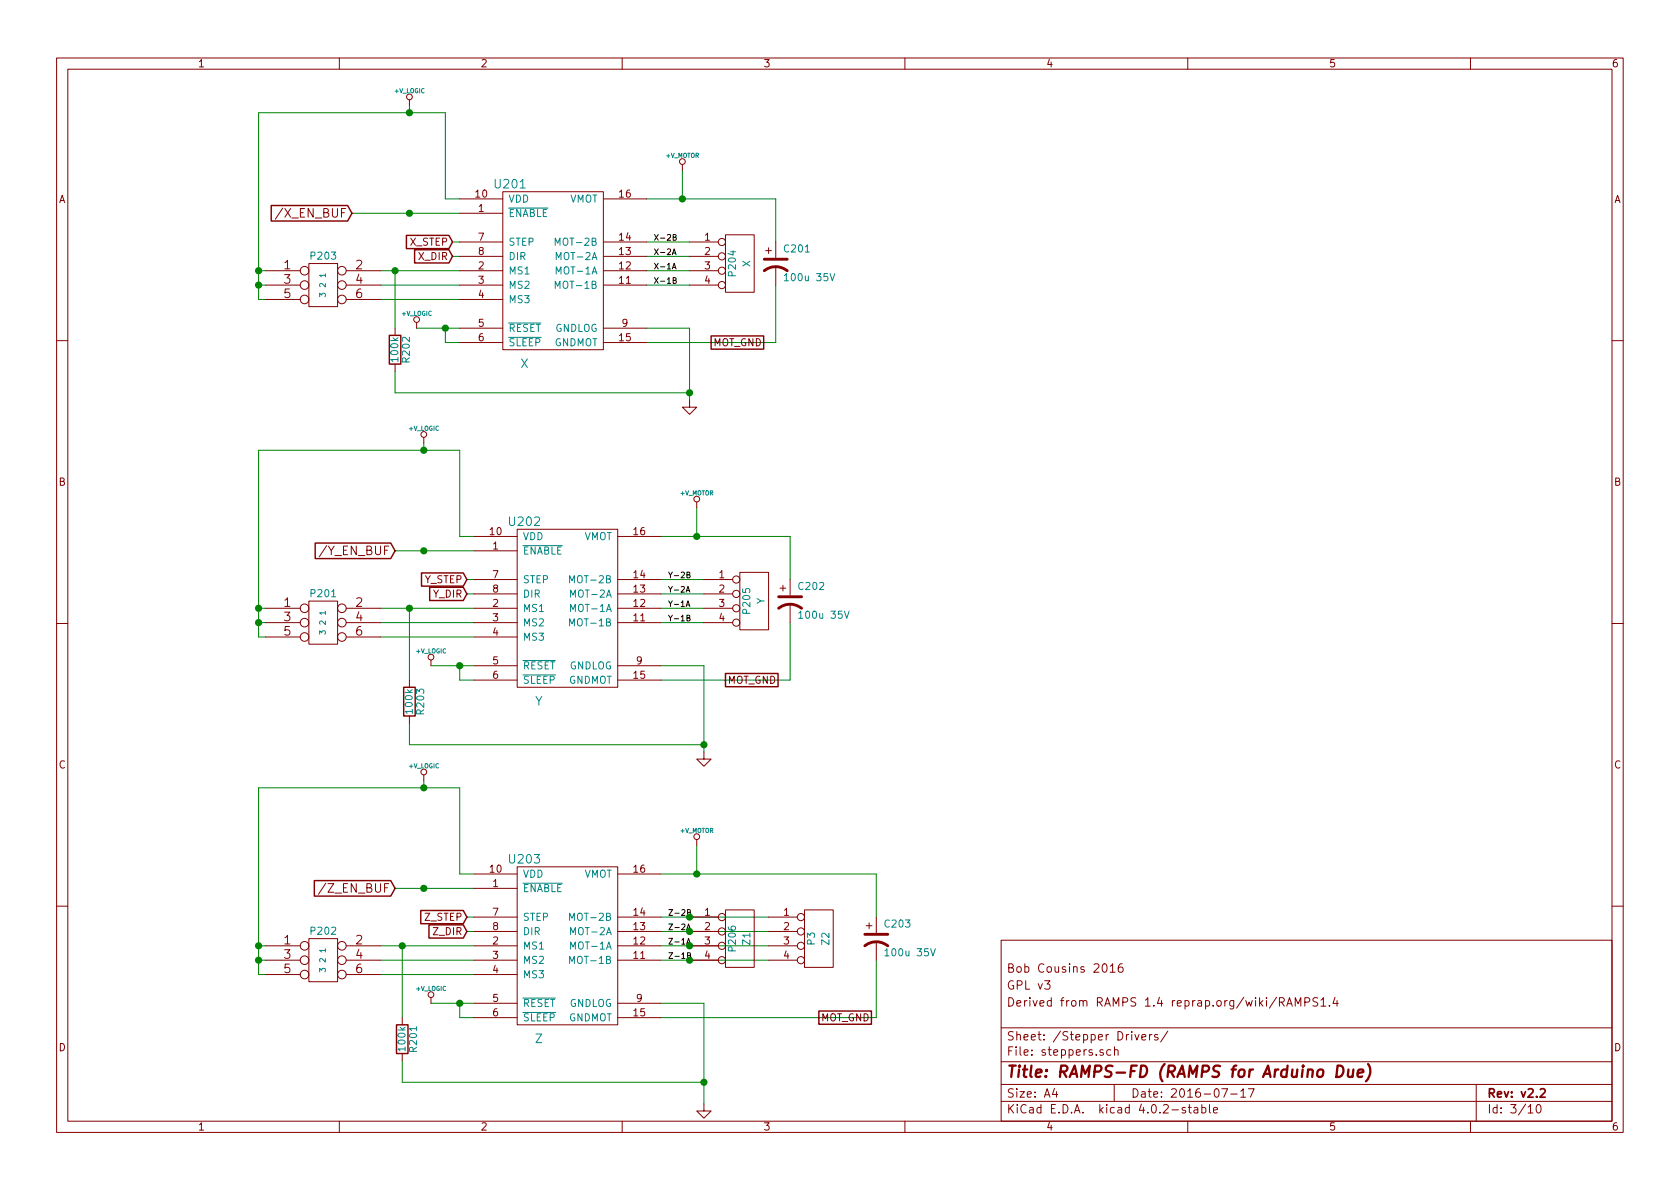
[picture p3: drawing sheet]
EESchema Schematic File Version 2
LIBS:RAMPS-FD-rescue
LIBS:power
LIBS:device
LIBS:transistors
LIBS:conn
LIBS:linear
LIBS:regul
LIBS:74xx
LIBS:cmos4000
LIBS:adc-dac
LIBS:memory
LIBS:xilinx
LIBS:microcontrollers
LIBS:dsp
LIBS:microchip
LIBS:analog_switches
LIBS:motorola
LIBS:texas
LIBS:intel
LIBS:audio
LIBS:interface
LIBS:digital-audio
LIBS:philips
LIBS:display
LIBS:cypress
LIBS:siliconi
LIBS:opto
LIBS:atmel
LIBS:contrib
LIBS:valves
LIBS:RMC
LIBS:RAMPS-FD-cache
EELAYER 25 0
EELAYER END
$Descr A4 11693 8268
encoding utf-8
Sheet 3 10
Title "RAMPS-FD (RAMPS for Arduino Due)"
Date "2016-07-17"
Rev "v2.2"
Comp ""
Comment1 "Derived from RAMPS 1.4 reprap.org/wiki/RAMPS1.4"
Comment2 "GPL v3"
Comment3 "Bob Cousins 2016"
Comment4 ""
$EndDescr
Wire Wire Line
	2850 725  2850 775 
Wire Wire Line
	4600 6675 5350 6675
Wire Wire Line
	4600 6475 5350 6475
Connection ~ 2800 6575
Connection ~ 4850 6075
Connection ~ 4900 7525
Wire Wire Line
	4900 6975 4900 7675
Connection ~ 4850 3725
Wire Wire Line
	4900 4625 4900 5225
Connection ~ 2850 4225
Wire Wire Line
	2850 4725 2850 4225
Connection ~ 4800 2725
Wire Wire Line
	5400 1975 5400 2375
Wire Wire Line
	5400 2375 4500 2375
Wire Wire Line
	4850 3525 4850 3725
Wire Wire Line
	4600 3725 5500 3725
Wire Wire Line
	4900 4225 4600 4225
Wire Wire Line
	4900 4025 4600 4025
Wire Wire Line
	4600 4725 5500 4725
Wire Wire Line
	4900 4625 4600 4625
Wire Wire Line
	4600 4125 4900 4125
Wire Wire Line
	4600 4325 4900 4325
Wire Wire Line
	2900 2275 3200 2275
Connection ~ 1800 1975
Wire Wire Line
	1800 775  1800 2075
Wire Wire Line
	1800 2075 1850 2075
Wire Wire Line
	1800 1975 1850 1975
Wire Wire Line
	3200 1775 3150 1775
Wire Wire Line
	3200 2075 2650 2075
Wire Wire Line
	2650 1875 3200 1875
Wire Wire Line
	4500 1975 4800 1975
Wire Wire Line
	4500 1775 4800 1775
Wire Wire Line
	4500 2275 4800 2275
Wire Wire Line
	4800 1675 4500 1675
Wire Wire Line
	4800 1875 4500 1875
Wire Wire Line
	4750 1175 4750 1375
Connection ~ 2850 775 
Connection ~ 2850 1475
Wire Wire Line
	2650 1975 3200 1975
Wire Wire Line
	3150 1675 3200 1675
Wire Wire Line
	1850 1875 1800 1875
Connection ~ 1800 1875
Wire Wire Line
	3200 2375 3100 2375
Wire Wire Line
	3100 2375 3100 2275
Connection ~ 3100 2275
Wire Wire Line
	3200 1375 3100 1375
Wire Wire Line
	3100 1375 3100 775 
Wire Wire Line
	3100 775  1800 775 
Wire Wire Line
	3200 3125 3200 3725
Wire Wire Line
	3200 3725 3300 3725
Connection ~ 3200 4625
Wire Wire Line
	3200 4625 3200 4725
Wire Wire Line
	3200 4725 3300 4725
Connection ~ 1800 4225
Wire Wire Line
	1800 4225 1850 4225
Wire Wire Line
	3250 4025 3300 4025
Wire Wire Line
	2650 4325 3300 4325
Connection ~ 2950 3825
Connection ~ 2950 3125
Wire Wire Line
	2950 3075 2950 3125
Wire Wire Line
	1800 3125 3200 3125
Wire Wire Line
	2750 3825 3300 3825
Wire Wire Line
	2650 4225 3300 4225
Wire Wire Line
	3300 4425 2650 4425
Wire Wire Line
	3300 4125 3250 4125
Wire Wire Line
	1800 4325 1850 4325
Wire Wire Line
	1800 4425 1850 4425
Wire Wire Line
	1800 3125 1800 4425
Connection ~ 1800 4325
Wire Wire Line
	3000 4625 3300 4625
Wire Wire Line
	4900 6975 4600 6975
Wire Wire Line
	4600 7075 6100 7075
Wire Wire Line
	4600 6075 6100 6075
Wire Wire Line
	4850 5875 4850 6075
Wire Wire Line
	3000 6975 3300 6975
Connection ~ 1800 6675
Wire Wire Line
	1800 5475 1800 6775
Wire Wire Line
	1800 6775 1850 6775
Wire Wire Line
	1800 6675 1850 6675
Wire Wire Line
	3300 6475 3250 6475
Wire Wire Line
	3300 6775 2650 6775
Wire Wire Line
	2650 6575 3300 6575
Wire Wire Line
	2750 6175 3300 6175
Wire Wire Line
	2950 5425 2950 5475
Connection ~ 2950 5475
Connection ~ 2950 6175
Wire Wire Line
	2650 6675 3300 6675
Wire Wire Line
	3250 6375 3300 6375
Wire Wire Line
	1850 6575 1800 6575
Connection ~ 1800 6575
Wire Wire Line
	3300 7075 3200 7075
Wire Wire Line
	3200 7075 3200 6975
Connection ~ 3200 6975
Wire Wire Line
	3300 6075 3200 6075
Wire Wire Line
	3200 6075 3200 5475
Wire Wire Line
	3200 5475 1800 5475
Wire Wire Line
	5400 1375 5400 1675
Wire Wire Line
	4500 1375 5400 1375
Connection ~ 4750 1375
Wire Wire Line
	5500 3725 5500 4025
Wire Wire Line
	5500 4725 5500 4325
Wire Wire Line
	6100 7075 6100 6675
Wire Wire Line
	6100 6075 6100 6375
Wire Wire Line
	2750 2575 2750 2725
Wire Wire Line
	2750 2725 4800 2725
Wire Wire Line
	4800 2275 4800 2775
Wire Wire Line
	4900 5175 2850 5175
Wire Wire Line
	2850 5175 2850 5025
Connection ~ 4900 5175
Wire Wire Line
	2750 2275 2750 1875
Connection ~ 2750 1875
Wire Wire Line
	2800 7375 2800 7525
Wire Wire Line
	2800 7075 2800 6575
Wire Wire Line
	2800 7525 4900 7525
Wire Wire Line
	4600 6375 5350 6375
Wire Wire Line
	4600 6575 5350 6575
Wire Wire Line
	2450 1475 3200 1475
Text GLabel 2750 6175 0    60   Input ~ 0
/Z_EN_BUF
Text GLabel 2750 3825 0    60   Input ~ 0
/Y_EN_BUF
Text GLabel 2450 1475 0    60   Input ~ 0
/X_EN_BUF
Text Label 4650 6675 0    40   ~ 0
Z-1B
Text Label 4650 6575 0    40   ~ 0
Z-1A
Text Label 4650 6475 0    40   ~ 0
Z-2A
Text Label 4650 6375 0    40   ~ 0
Z-2B
Text Label 4650 4325 0    40   ~ 0
Y-1B
Text Label 4650 4225 0    40   ~ 0
Y-1A
Text Label 4650 4125 0    40   ~ 0
Y-2A
Text Label 4650 4025 0    40   ~ 0
Y-2B
Text Label 4550 1975 0    40   ~ 0
X-1B
Text Label 4550 1875 0    40   ~ 0
X-1A
Text Label 4550 1775 0    40   ~ 0
X-2A
Text Label 4550 1675 0    40   ~ 0
X-2B
Text GLabel 5700 7075 2    50   UnSpc ~ 0
MOT_GND
Text GLabel 5050 4725 2    50   UnSpc ~ 0
MOT_GND
Text GLabel 4950 2375 2    50   UnSpc ~ 0
MOT_GND
$Comp
L +V_LOGIC #PWR035
U 1 1
P 3000 6975
F 0 "#PWR035" H 3000 6945 30  0001 C CNN
F 1 "+V_LOGIC" H 3000 7075 30  0000 C CNN
F 2 "" H 3000 6975 60  0001 C CNN
F 3 "" H 3000 6975 60  0001 C CNN
	1    3000 6975
	1    0    0    -1  
$EndComp
$Comp
L +V_LOGIC #PWR036
U 1 1
P 3000 4625
F 0 "#PWR036" H 3000 4595 30  0001 C CNN
F 1 "+V_LOGIC" H 3000 4725 30  0000 C CNN
F 2 "" H 3000 4625 60  0001 C CNN
F 3 "" H 3000 4625 60  0001 C CNN
	1    3000 4625
	1    0    0    -1  
$EndComp
$Comp
L +V_LOGIC #PWR037
U 1 1
P 2900 2275
F 0 "#PWR037" H 2900 2245 30  0001 C CNN
F 1 "+V_LOGIC" H 2900 2375 30  0000 C CNN
F 2 "" H 2900 2275 60  0001 C CNN
F 3 "" H 2900 2275 60  0001 C CNN
	1    2900 2275
	1    0    0    -1  
$EndComp
$Comp
L +V_LOGIC #PWR038
U 1 1
P 2950 5425
F 0 "#PWR038" H 2950 5395 30  0001 C CNN
F 1 "+V_LOGIC" H 2950 5525 30  0000 C CNN
F 2 "" H 2950 5425 60  0001 C CNN
F 3 "" H 2950 5425 60  0001 C CNN
	1    2950 5425
	1    0    0    -1  
$EndComp
$Comp
L +V_LOGIC #PWR039
U 1 1
P 2950 3075
F 0 "#PWR039" H 2950 3045 30  0001 C CNN
F 1 "+V_LOGIC" H 2950 3175 30  0000 C CNN
F 2 "" H 2950 3075 60  0001 C CNN
F 3 "" H 2950 3075 60  0001 C CNN
	1    2950 3075
	1    0    0    -1  
$EndComp
$Comp
L +V_LOGIC #PWR040
U 1 1
P 2850 725
F 0 "#PWR040" H 2850 695 30  0001 C CNN
F 1 "+V_LOGIC" H 2850 825 30  0000 C CNN
F 2 "" H 2850 725 60  0001 C CNN
F 3 "" H 2850 725 60  0001 C CNN
	1    2850 725 
	1    0    0    -1  
$EndComp
$Comp
L +V_MOTOR #PWR041
U 1 1
P 4850 5875
F 0 "#PWR041" H 4850 5845 30  0001 C CNN
F 1 "+V_MOTOR" H 4850 5975 30  0000 C CNN
F 2 "" H 4850 5875 60  0001 C CNN
F 3 "" H 4850 5875 60  0001 C CNN
	1    4850 5875
	1    0    0    -1  
$EndComp
$Comp
L +V_MOTOR #PWR042
U 1 1
P 4850 3525
F 0 "#PWR042" H 4850 3495 30  0001 C CNN
F 1 "+V_MOTOR" H 4850 3625 30  0000 C CNN
F 2 "" H 4850 3525 60  0001 C CNN
F 3 "" H 4850 3525 60  0001 C CNN
	1    4850 3525
	1    0    0    -1  
$EndComp
$Comp
L +V_MOTOR #PWR043
U 1 1
P 4750 1175
F 0 "#PWR043" H 4750 1145 30  0001 C CNN
F 1 "+V_MOTOR" H 4750 1275 30  0000 C CNN
F 2 "" H 4750 1175 60  0001 C CNN
F 3 "" H 4750 1175 60  0001 C CNN
	1    4750 1175
	1    0    0    -1  
$EndComp
$Comp
L R R201
U 1 1
P 2800 7225
AR Path="/50FC333E" Ref="R201"  Part="1" 
AR Path="/50FC2853/50FC333E" Ref="R201"  Part="1" 
F 0 "R201" V 2880 7225 50  0000 C CNN
F 1 "100k" V 2800 7225 50  0000 C CNN
F 2 "Resistors_SMD:R_0603" H 2800 7225 60  0001 C CNN
F 3 "" H 2800 7225 60  0001 C CNN
	1    2800 7225
	1    0    0    -1  
$EndComp
$Comp
L R R203
U 1 1
P 2850 4875
AR Path="/50FC3316" Ref="R203"  Part="1" 
AR Path="/50FC2853/50FC3316" Ref="R203"  Part="1" 
F 0 "R203" V 2930 4875 50  0000 C CNN
F 1 "100k" V 2850 4875 50  0000 C CNN
F 2 "Resistors_SMD:R_0603" H 2850 4875 60  0001 C CNN
F 3 "" H 2850 4875 60  0001 C CNN
	1    2850 4875
	1    0    0    -1  
$EndComp
$Comp
L GND #PWR045
U 1 1
P 4900 5225
AR Path="/50FC3315" Ref="#PWR045"  Part="1" 
AR Path="/50FC2853/50FC3315" Ref="#PWR044"  Part="1" 
F 0 "#PWR044" H 4900 5225 30  0001 C CNN
F 1 "GND" H 4900 5155 30  0001 C CNN
F 2 "" H 4900 5225 60  0001 C CNN
F 3 "" H 4900 5225 60  0001 C CNN
	1    4900 5225
	1    0    0    -1  
$EndComp
$Comp
L GND #PWR046
U 1 1
P 4800 2775
AR Path="/50FC32E4" Ref="#PWR046"  Part="1" 
AR Path="/50FC2853/50FC32E4" Ref="#PWR045"  Part="1" 
F 0 "#PWR045" H 4800 2775 30  0001 C CNN
F 1 "GND" H 4800 2705 30  0001 C CNN
F 2 "" H 4800 2775 60  0001 C CNN
F 3 "" H 4800 2775 60  0001 C CNN
	1    4800 2775
	1    0    0    -1  
$EndComp
$Comp
L R R202
U 1 1
P 2750 2425
AR Path="/50FC32C0" Ref="R202"  Part="1" 
AR Path="/50FC2853/50FC32C0" Ref="R202"  Part="1" 
F 0 "R202" V 2830 2425 50  0000 C CNN
F 1 "100k" V 2750 2425 50  0000 C CNN
F 2 "Resistors_SMD:R_0603" H 2750 2425 60  0001 C CNN
F 3 "" H 2750 2425 60  0001 C CNN
	1    2750 2425
	1    0    0    -1  
$EndComp
$Comp
L CP1 C203
U 1 1
P 6100 6525
AR Path="/50FC32B3" Ref="C203"  Part="1" 
AR Path="/50FC2853/50FC32B3" Ref="C203"  Part="1" 
F 0 "C203" H 6150 6625 50  0000 L CNN
F 1 "100u 35V" H 6150 6425 50  0000 L CNN
F 2 "Capacitors_SMD:c_elec_6.3x7.7" H 6100 6525 60  0001 C CNN
F 3 "" H 6100 6525 60  0001 C CNN
	1    6100 6525
	1    0    0    -1  
$EndComp
$Comp
L CP1 C202
U 1 1
P 5500 4175
AR Path="/50FC32B0" Ref="C202"  Part="1" 
AR Path="/50FC2853/50FC32B0" Ref="C202"  Part="1" 
F 0 "C202" H 5550 4275 50  0000 L CNN
F 1 "100u 35V" H 5550 4075 50  0000 L CNN
F 2 "Capacitors_SMD:c_elec_6.3x7.7" H 5500 4175 60  0001 C CNN
F 3 "" H 5500 4175 60  0001 C CNN
	1    5500 4175
	1    0    0    -1  
$EndComp
$Comp
L CP1 C201
U 1 1
P 5400 1825
AR Path="/50FC3200" Ref="C201"  Part="1" 
AR Path="/50FC2853/50FC3200" Ref="C201"  Part="1" 
F 0 "C201" H 5450 1925 50  0000 L CNN
F 1 "100u 35V" H 5450 1725 50  0000 L CNN
F 2 "Capacitors_SMD:c_elec_6.3x7.7" H 5400 1825 60  0001 C CNN
F 3 "" H 5400 1825 60  0001 C CNN
	1    5400 1825
	1    0    0    -1  
$EndComp
Text GLabel 3250 6475 0    50   Input ~ 0
Z_DIR
Text GLabel 3250 6375 0    50   Input ~ 0
Z_STEP
$Comp
L CONN_3X2 P202
U 1 1
P 2250 6725
F 0 "P202" H 2250 6975 50  0000 C CNN
F 1 "3 2 1" V 2250 6775 40  0000 C CNN
F 2 "pin_array:pin_array_3x2" H 2250 6725 60  0001 C CNN
F 3 "" H 2250 6725 60  0001 C CNN
	1    2250 6725
	1    0    0    -1  
$EndComp
$Comp
L CONN_4 P206
U 1 1
P 5150 6525
F 0 "P206" V 5100 6525 50  0000 C CNN
F 1 "Z1" V 5200 6525 50  0000 C CNN
F 2 "rmc:CONN_KK_2.54_4W" H 5150 6525 60  0001 C CNN
F 3 "" H 5150 6525 60  0001 C CNN
	1    5150 6525
	1    0    0    -1  
$EndComp
$Comp
L GND #PWR047
U 1 1
P 4900 7675
AR Path="/50FC2B7A" Ref="#PWR047"  Part="1" 
AR Path="/50FC2853/50FC2B7A" Ref="#PWR046"  Part="1" 
F 0 "#PWR046" H 4900 7675 30  0001 C CNN
F 1 "GND" H 4900 7605 30  0001 C CNN
F 2 "" H 4900 7675 60  0001 C CNN
F 3 "" H 4900 7675 60  0001 C CNN
	1    4900 7675
	1    0    0    -1  
$EndComp
$Comp
L CONN_3X2 P201
U 1 1
P 2250 4375
F 0 "P201" H 2250 4625 50  0000 C CNN
F 1 "3 2 1" V 2250 4425 40  0000 C CNN
F 2 "pin_array:pin_array_3x2" H 2250 4375 60  0001 C CNN
F 3 "" H 2250 4375 60  0001 C CNN
	1    2250 4375
	1    0    0    -1  
$EndComp
Text GLabel 3250 4025 0    50   Input ~ 0
Y_STEP
Text GLabel 3250 4125 0    50   Input ~ 0
Y_DIR
$Comp
L CONN_4 P205
U 1 1
P 5250 4175
F 0 "P205" V 5200 4175 50  0000 C CNN
F 1 "Y" V 5300 4175 50  0000 C CNN
F 2 "rmc:CONN_KK_2.54_4W" H 5250 4175 60  0001 C CNN
F 3 "" H 5250 4175 60  0001 C CNN
	1    5250 4175
	1    0    0    -1  
$EndComp
$Comp
L CONN_4 P204
U 1 1
P 5150 1825
F 0 "P204" V 5100 1825 50  0000 C CNN
F 1 "X" V 5200 1825 50  0000 C CNN
F 2 "rmc:CONN_KK_2.54_4W" H 5150 1825 60  0001 C CNN
F 3 "" H 5150 1825 60  0001 C CNN
	1    5150 1825
	1    0    0    -1  
$EndComp
Text GLabel 3150 1775 0    50   Input ~ 0
X_DIR
Text GLabel 3150 1675 0    50   Input ~ 0
X_STEP
$Comp
L CONN_3X2 P203
U 1 1
P 2250 2025
F 0 "P203" H 2250 2275 50  0000 C CNN
F 1 "3 2 1" V 2250 2075 40  0000 C CNN
F 2 "pin_array:pin_array_3x2" H 2250 2025 60  0001 C CNN
F 3 "" H 2250 2025 60  0001 C CNN
	1    2250 2025
	1    0    0    -1  
$EndComp
$Comp
L POLOLU U203
U 1 1
P 3950 6575
F 0 "U203" H 3650 7175 60  0000 C CNN
F 1 "Z" H 3750 5925 60  0000 C CNN
F 2 "rmc:POLOLU" H 3950 6575 60  0001 C CNN
F 3 "" H 3950 6575 60  0001 C CNN
	1    3950 6575
	1    0    0    -1  
$EndComp
$Comp
L POLOLU U202
U 1 1
P 3950 4225
F 0 "U202" H 3650 4825 60  0000 C CNN
F 1 "Y" H 3750 3575 60  0000 C CNN
F 2 "rmc:POLOLU" H 3950 4225 60  0001 C CNN
F 3 "" H 3950 4225 60  0001 C CNN
	1    3950 4225
	1    0    0    -1  
$EndComp
$Comp
L POLOLU U201
U 1 1
P 3850 1875
F 0 "U201" H 3550 2475 60  0000 C CNN
F 1 "X" H 3650 1225 60  0000 C CNN
F 2 "rmc:POLOLU" H 3850 1875 60  0001 C CNN
F 3 "" H 3850 1875 60  0001 C CNN
	1    3850 1875
	1    0    0    -1  
$EndComp
$Comp
L CONN_4 P3
U 1 1
P 5700 6525
F 0 "P3" V 5650 6525 50  0000 C CNN
F 1 "Z2" V 5750 6525 50  0000 C CNN
F 2 "rmc:CONN_KK_2.54_4W" H 5700 6525 60  0001 C CNN
F 3 "" H 5700 6525 60  0001 C CNN
	1    5700 6525
	1    0    0    -1  
$EndComp
Connection ~ 4800 6375
Connection ~ 4800 6475
Connection ~ 4800 6575
Connection ~ 4800 6675
$EndSCHEMATC
